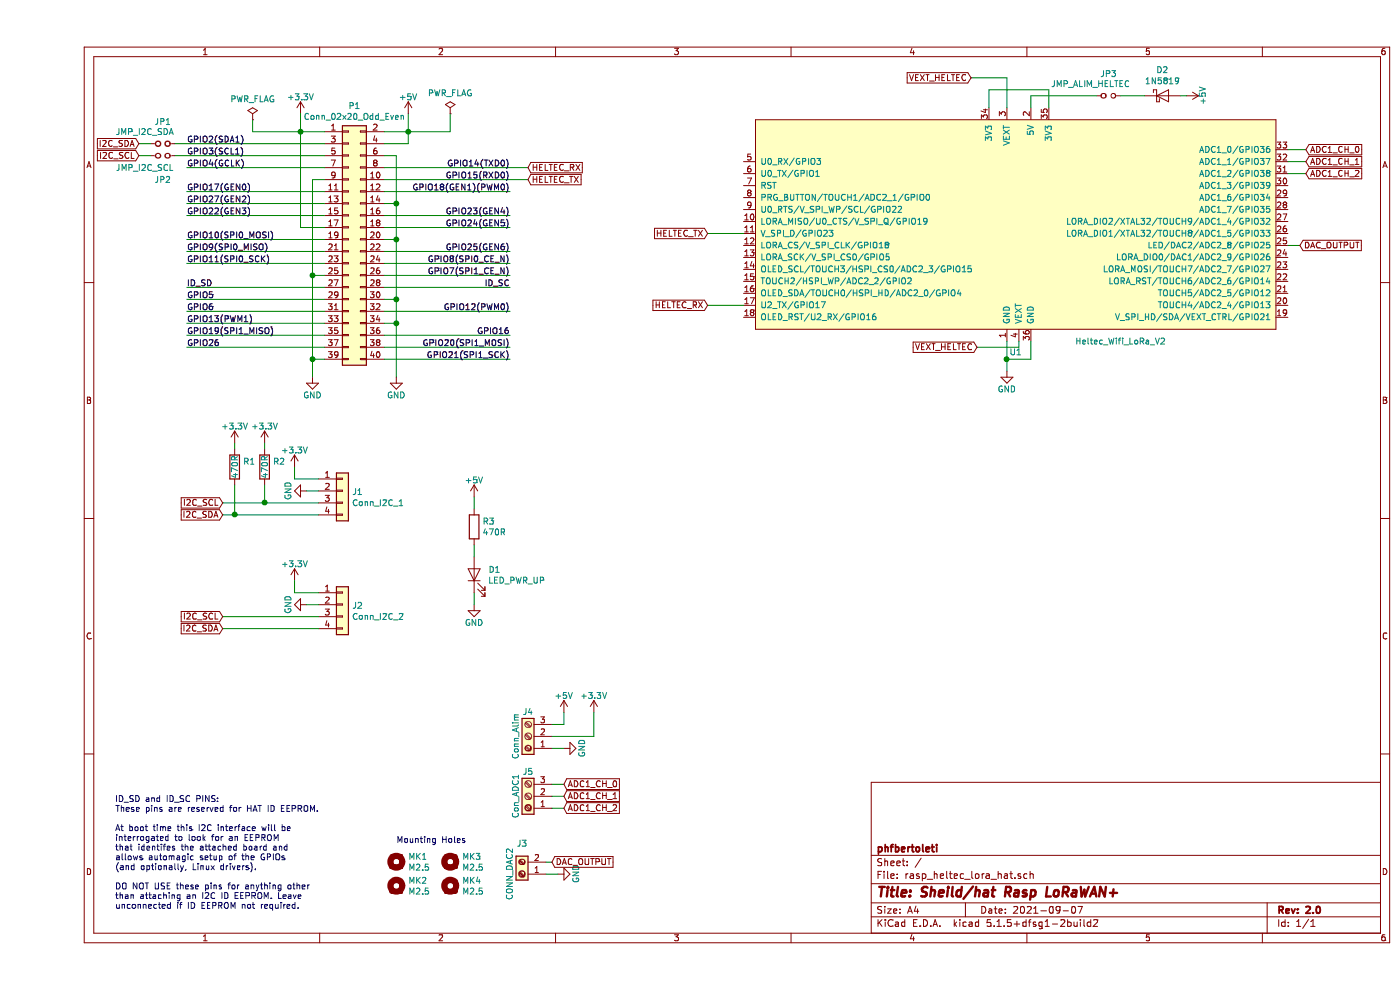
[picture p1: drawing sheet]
EESchema Schematic File Version 4
EELAYER 30 0
EELAYER END
$Descr A4 11693 8268
encoding utf-8
Sheet 1 1
Title "Sheild/hat Rasp LoRaWAN+"
Date "2021-09-07"
Rev "2.0"
Comp "phfbertoleti"
Comment1 ""
Comment2 ""
Comment3 ""
Comment4 ""
$EndDescr
$Comp
L power:+5V #PWR01
U 1 1
P 3100 950
F 0 "#PWR01" H 3100 800 50  0001 C CNN
F 1 "+5V" H 3100 1090 50  0000 C CNN
F 2 "" H 3100 950 50  0000 C CNN
F 3 "" H 3100 950 50  0000 C CNN
	1    3100 950 
	1    0    0    -1  
$EndComp
Wire Wire Line
	3100 950  3100 1100
Wire Wire Line
	3100 1100 2900 1100
Wire Wire Line
	3100 1200 2900 1200
Connection ~ 3100 1100
$Comp
L power:GND #PWR02
U 1 1
P 3000 3150
F 0 "#PWR02" H 3000 2900 50  0001 C CNN
F 1 "GND" H 3000 3000 50  0000 C CNN
F 2 "" H 3000 3150 50  0000 C CNN
F 3 "" H 3000 3150 50  0000 C CNN
	1    3000 3150
	1    0    0    -1  
$EndComp
Wire Wire Line
	3000 1300 3000 1700
Wire Wire Line
	3000 2700 2900 2700
Wire Wire Line
	3000 2500 2900 2500
Connection ~ 3000 2700
Wire Wire Line
	3000 2000 2900 2000
Connection ~ 3000 2500
Wire Wire Line
	3000 1700 2900 1700
Connection ~ 3000 2000
$Comp
L power:GND #PWR03
U 1 1
P 2300 3150
F 0 "#PWR03" H 2300 2900 50  0001 C CNN
F 1 "GND" H 2300 3000 50  0000 C CNN
F 2 "" H 2300 3150 50  0000 C CNN
F 3 "" H 2300 3150 50  0000 C CNN
	1    2300 3150
	1    0    0    -1  
$EndComp
Wire Wire Line
	2300 3000 2400 3000
Wire Wire Line
	2300 1500 2300 2300
Wire Wire Line
	2300 2300 2400 2300
Connection ~ 2300 3000
Connection ~ 2200 1100
Wire Wire Line
	2200 1900 2400 1900
Wire Wire Line
	2200 1100 2400 1100
Wire Wire Line
	2200 950  2200 1100
$Comp
L power:+3.3V #PWR04
U 1 1
P 2200 950
F 0 "#PWR04" H 2200 800 50  0001 C CNN
F 1 "+3.3V" H 2200 1090 50  0000 C CNN
F 2 "" H 2200 950 50  0000 C CNN
F 3 "" H 2200 950 50  0000 C CNN
	1    2200 950 
	1    0    0    -1  
$EndComp
Wire Wire Line
	2300 1500 2400 1500
Connection ~ 2300 2300
Wire Wire Line
	1250 1400 2400 1400
Wire Wire Line
	2400 1600 1250 1600
Wire Wire Line
	1250 1700 2400 1700
Wire Wire Line
	1250 1800 2400 1800
Wire Wire Line
	2400 2000 1250 2000
Wire Wire Line
	1250 2100 2400 2100
Wire Wire Line
	1250 2200 2400 2200
Wire Wire Line
	2400 2400 1250 2400
Wire Wire Line
	1250 2500 2400 2500
Wire Wire Line
	1250 2600 2400 2600
Wire Wire Line
	2400 2700 1250 2700
Wire Wire Line
	1250 2800 2400 2800
Wire Wire Line
	1250 2900 2400 2900
Wire Wire Line
	2900 2800 3950 2800
Wire Wire Line
	2900 2900 3950 2900
Wire Wire Line
	2900 2300 3950 2300
Wire Wire Line
	2900 2400 3950 2400
Wire Wire Line
	2900 2100 3950 2100
Wire Wire Line
	2900 2200 3950 2200
Wire Wire Line
	2900 1800 3950 1800
Wire Wire Line
	2900 1900 3950 1900
Wire Wire Line
	2900 1600 3950 1600
Wire Wire Line
	2900 2600 3950 2600
Text Label 1250 1200 0    50   ~ 0
GPIO2(SDA1)
Text Label 1250 1300 0    50   ~ 0
GPIO3(SCL1)
Text Label 1250 1400 0    50   ~ 0
GPIO4(GCLK)
Text Label 1250 1600 0    50   ~ 0
GPIO17(GEN0)
Text Label 1250 1700 0    50   ~ 0
GPIO27(GEN2)
Text Label 1250 1800 0    50   ~ 0
GPIO22(GEN3)
Text Label 1250 2000 0    50   ~ 0
GPIO10(SPI0_MOSI)
Text Label 1250 2100 0    50   ~ 0
GPIO9(SPI0_MISO)
Text Label 1250 2200 0    50   ~ 0
GPIO11(SPI0_SCK)
Text Label 1250 2400 0    50   ~ 0
ID_SD
Text Label 1250 2500 0    50   ~ 0
GPIO5
Text Label 1250 2600 0    50   ~ 0
GPIO6
Text Label 1250 2700 0    50   ~ 0
GPIO13(PWM1)
Text Label 1250 2800 0    50   ~ 0
GPIO19(SPI1_MISO)
Text Label 1250 2900 0    50   ~ 0
GPIO26
Text Label 3950 2900 2    50   ~ 0
GPIO20(SPI1_MOSI)
Text Label 3950 2800 2    50   ~ 0
GPIO16
Text Label 3950 2600 2    50   ~ 0
GPIO12(PWM0)
Text Label 3950 2400 2    50   ~ 0
ID_SC
Text Label 3950 2300 2    50   ~ 0
GPIO7(SPI1_CE_N)
Text Label 3950 2200 2    50   ~ 0
GPIO8(SPI0_CE_N)
Text Label 3950 2100 2    50   ~ 0
GPIO25(GEN6)
Text Label 3950 1900 2    50   ~ 0
GPIO24(GEN5)
Text Label 3950 1800 2    50   ~ 0
GPIO23(GEN4)
Text Label 3950 1600 2    50   ~ 0
GPIO18(GEN1)(PWM0)
Text Label 3950 1500 2    50   ~ 0
GPIO15(RXD0)
Text Label 3950 1400 2    50   ~ 0
GPIO14(TXD0)
Wire Wire Line
	3000 1300 2900 1300
Connection ~ 3000 1700
Text Notes 650  7600 0    50   ~ 0
ID_SD and ID_SC PINS:\nThese pins are reserved for HAT ID EEPROM.\n\nAt boot time this I2C interface will be\ninterrogated to look for an EEPROM\nthat identifes the attached board and\nallows automagic setup of the GPIOs\n(and optionally, Linux drivers).\n\nDO NOT USE these pins for anything other\nthan attaching an I2C ID EEPROM. Leave\nunconnected if ID EEPROM not required.
$Comp
L rasp_heltec_lora_hat-rescue:Mounting_Hole-Mechanical MK1
U 1 1
P 3000 7200
F 0 "MK1" H 3100 7246 50  0000 L CNN
F 1 "M2.5" H 3100 7155 50  0000 L CNN
F 2 "MountingHole:MountingHole_2.7mm_M2.5" H 3000 7200 60  0001 C CNN
F 3 "" H 3000 7200 60  0001 C CNN
	1    3000 7200
	1    0    0    -1  
$EndComp
$Comp
L rasp_heltec_lora_hat-rescue:Mounting_Hole-Mechanical MK3
U 1 1
P 3450 7200
F 0 "MK3" H 3550 7246 50  0000 L CNN
F 1 "M2.5" H 3550 7155 50  0000 L CNN
F 2 "MountingHole:MountingHole_2.7mm_M2.5" H 3450 7200 60  0001 C CNN
F 3 "" H 3450 7200 60  0001 C CNN
	1    3450 7200
	1    0    0    -1  
$EndComp
$Comp
L rasp_heltec_lora_hat-rescue:Mounting_Hole-Mechanical MK2
U 1 1
P 3000 7400
F 0 "MK2" H 3100 7446 50  0000 L CNN
F 1 "M2.5" H 3100 7355 50  0000 L CNN
F 2 "MountingHole:MountingHole_2.7mm_M2.5" H 3000 7400 60  0001 C CNN
F 3 "" H 3000 7400 60  0001 C CNN
	1    3000 7400
	1    0    0    -1  
$EndComp
$Comp
L rasp_heltec_lora_hat-rescue:Mounting_Hole-Mechanical MK4
U 1 1
P 3450 7400
F 0 "MK4" H 3550 7446 50  0000 L CNN
F 1 "M2.5" H 3550 7355 50  0000 L CNN
F 2 "MountingHole:MountingHole_2.7mm_M2.5" H 3450 7400 60  0001 C CNN
F 3 "" H 3450 7400 60  0001 C CNN
	1    3450 7400
	1    0    0    -1  
$EndComp
Text Notes 3000 7050 0    50   ~ 0
Mounting Holes
$Comp
L Connector_Generic:Conn_02x20_Odd_Even P1
U 1 1
P 2600 2000
F 0 "P1" H 2650 3117 50  0000 C CNN
F 1 "Conn_02x20_Odd_Even" H 2650 3026 50  0000 C CNN
F 2 "Connector_PinSocket_2.54mm:PinSocket_2x20_P2.54mm_Vertical" H -2250 1050 50  0001 C CNN
F 3 "" H -2250 1050 50  0001 C CNN
	1    2600 2000
	1    0    0    -1  
$EndComp
Wire Wire Line
	2900 3000 3950 3000
Text Label 3950 3000 2    50   ~ 0
GPIO21(SPI1_SCK)
Wire Wire Line
	3100 1100 3100 1200
Wire Wire Line
	3000 2700 3000 3150
Wire Wire Line
	3000 2500 3000 2700
Wire Wire Line
	3000 2000 3000 2500
Wire Wire Line
	2300 3000 2300 3150
Wire Wire Line
	2200 1100 2200 1900
Wire Wire Line
	2300 2300 2300 3000
Wire Wire Line
	3000 1700 3000 2000
Text GLabel 4100 1500 2    50   Input ~ 0
HELTEC_TX
Text GLabel 4100 1400 2    50   Input ~ 0
HELTEC_RX
Wire Wire Line
	2900 1400 4100 1400
Wire Wire Line
	2900 1500 4100 1500
$Comp
L Connector_Generic:Conn_01x04 J1
U 1 1
P 2550 4100
F 0 "J1" H 2630 4092 50  0000 L CNN
F 1 "Conn_I2C_1" H 2630 4001 50  0000 L CNN
F 2 "Connector_PinSocket_2.54mm:PinSocket_1x04_P2.54mm_Vertical" H 2550 4100 50  0001 C CNN
F 3 "~" H 2550 4100 50  0001 C CNN
	1    2550 4100
	1    0    0    -1  
$EndComp
$Comp
L power:+3.3V #PWR07
U 1 1
P 2150 3900
F 0 "#PWR07" H 2150 3750 50  0001 C CNN
F 1 "+3.3V" H 2150 4040 50  0000 C CNN
F 2 "" H 2150 3900 50  0000 C CNN
F 3 "" H 2150 3900 50  0000 C CNN
	1    2150 3900
	1    0    0    -1  
$EndComp
$Comp
L power:GND #PWR09
U 1 1
P 2250 4100
F 0 "#PWR09" H 2250 3850 50  0001 C CNN
F 1 "GND" H 2250 3950 50  0000 C CNN
F 2 "" H 2250 4100 50  0000 C CNN
F 3 "" H 2250 4100 50  0000 C CNN
	1    2250 4100
	0    1    1    0   
$EndComp
Wire Wire Line
	2150 3900 2150 4000
Wire Wire Line
	2150 4000 2350 4000
Text GLabel 1550 4300 0    50   Input ~ 0
I2C_SDA
Text GLabel 1550 4200 0    50   Input ~ 0
I2C_SCL
Wire Wire Line
	2350 4100 2250 4100
$Comp
L Device:LED D1
U 1 1
P 3650 4800
F 0 "D1" V 3689 4682 50  0000 R CNN
F 1 "LED_PWR_UP" V 3598 4682 50  0000 R CNN
F 2 "LED_THT:LED_D5.0mm_Clear" H 3650 4800 50  0001 C CNN
F 3 "~" H 3650 4800 50  0001 C CNN
	1    3650 4800
	0    -1   -1   0   
$EndComp
$Comp
L Device:R R3
U 1 1
P 3650 4400
F 0 "R3" H 3720 4446 50  0000 L CNN
F 1 "470R" H 3720 4355 50  0000 L CNN
F 2 "Resistor_THT:R_Axial_DIN0207_L6.3mm_D2.5mm_P15.24mm_Horizontal" V 3580 4400 50  0001 C CNN
F 3 "~" H 3650 4400 50  0001 C CNN
	1    3650 4400
	1    0    0    -1  
$EndComp
$Comp
L power:GND #PWR012
U 1 1
P 3650 5050
F 0 "#PWR012" H 3650 4800 50  0001 C CNN
F 1 "GND" H 3650 4900 50  0000 C CNN
F 2 "" H 3650 5050 50  0000 C CNN
F 3 "" H 3650 5050 50  0000 C CNN
	1    3650 5050
	1    0    0    -1  
$EndComp
$Comp
L power:+5V #PWR011
U 1 1
P 3650 4150
F 0 "#PWR011" H 3650 4000 50  0001 C CNN
F 1 "+5V" H 3650 4290 50  0000 C CNN
F 2 "" H 3650 4150 50  0000 C CNN
F 3 "" H 3650 4150 50  0000 C CNN
	1    3650 4150
	1    0    0    -1  
$EndComp
Wire Wire Line
	3650 4150 3650 4250
Wire Wire Line
	3650 4550 3650 4650
Wire Wire Line
	3650 4950 3650 5050
Text GLabel 850  1300 0    50   Input ~ 0
I2C_SCL
Text GLabel 850  1200 0    50   Input ~ 0
I2C_SDA
$Comp
L Device:Jumper_NO_Small JP1
U 1 1
P 1050 1200
F 0 "JP1" H 1050 1385 50  0000 C CNN
F 1 "JMP_I2C_SDA" H 900 1300 50  0000 C CNN
F 2 "Connector_PinHeader_2.54mm:PinHeader_1x02_P2.54mm_Vertical" H 1050 1200 50  0001 C CNN
F 3 "~" H 1050 1200 50  0001 C CNN
	1    1050 1200
	1    0    0    -1  
$EndComp
Wire Wire Line
	850  1200 950  1200
Wire Wire Line
	1150 1200 2400 1200
$Comp
L Device:Jumper_NO_Small JP2
U 1 1
P 1050 1300
F 0 "JP2" H 1050 1100 50  0000 C CNN
F 1 "JMP_I2C_SCL" H 900 1200 50  0000 C CNN
F 2 "Connector_PinHeader_2.54mm:PinHeader_1x02_P2.54mm_Vertical" H 1050 1300 50  0001 C CNN
F 3 "~" H 1050 1300 50  0001 C CNN
	1    1050 1300
	1    0    0    -1  
$EndComp
Wire Wire Line
	1150 1300 2400 1300
Wire Wire Line
	950  1300 850  1300
Wire Wire Line
	1550 4200 1900 4200
Wire Wire Line
	1550 4300 1650 4300
$Comp
L Device:R R1
U 1 1
P 1650 3900
F 0 "R1" H 1720 3946 50  0000 L CNN
F 1 "470R" V 1650 3800 50  0000 L CNN
F 2 "Resistor_THT:R_Axial_DIN0207_L6.3mm_D2.5mm_P15.24mm_Horizontal" V 1580 3900 50  0001 C CNN
F 3 "~" H 1650 3900 50  0001 C CNN
	1    1650 3900
	1    0    0    -1  
$EndComp
$Comp
L Device:R R2
U 1 1
P 1900 3900
F 0 "R2" H 1970 3946 50  0000 L CNN
F 1 "470R" V 1900 3800 50  0000 L CNN
F 2 "Resistor_THT:R_Axial_DIN0207_L6.3mm_D2.5mm_P15.24mm_Horizontal" V 1830 3900 50  0001 C CNN
F 3 "~" H 1900 3900 50  0001 C CNN
	1    1900 3900
	1    0    0    -1  
$EndComp
Wire Wire Line
	1650 4050 1650 4300
Connection ~ 1650 4300
Wire Wire Line
	1650 4300 2350 4300
Wire Wire Line
	1900 4050 1900 4200
Connection ~ 1900 4200
Wire Wire Line
	1900 4200 2350 4200
$Comp
L power:+3.3V #PWR05
U 1 1
P 1650 3700
F 0 "#PWR05" H 1650 3550 50  0001 C CNN
F 1 "+3.3V" H 1650 3840 50  0000 C CNN
F 2 "" H 1650 3700 50  0000 C CNN
F 3 "" H 1650 3700 50  0000 C CNN
	1    1650 3700
	1    0    0    -1  
$EndComp
$Comp
L power:+3.3V #PWR06
U 1 1
P 1900 3700
F 0 "#PWR06" H 1900 3550 50  0001 C CNN
F 1 "+3.3V" H 1900 3840 50  0000 C CNN
F 2 "" H 1900 3700 50  0000 C CNN
F 3 "" H 1900 3700 50  0000 C CNN
	1    1900 3700
	1    0    0    -1  
$EndComp
Wire Wire Line
	1900 3700 1900 3750
Wire Wire Line
	1650 3700 1650 3750
$Comp
L Connector:Screw_Terminal_01x03 J5
U 1 1
P 4100 6650
F 0 "J5" H 4100 6450 50  0000 C CNN
F 1 "Con_ADC1" V 4200 6650 50  0000 C CNN
F 2 "Connector_Phoenix_MC_HighVoltage:PhoenixContact_MCV_1,5_3-G-5.08_1x03_P5.08mm_Vertical" H 4100 6650 50  0001 C CNN
F 3 "~" H 4100 6650 50  0001 C CNN
	1    4100 6650
	-1   0    0    1   
$EndComp
$Comp
L Connector:Screw_Terminal_01x03 J4
U 1 1
P 4100 6150
F 0 "J4" H 4100 5950 50  0000 C CNN
F 1 "Conn_Alim" V 4200 6150 50  0000 C CNN
F 2 "Connector_Phoenix_MC_HighVoltage:PhoenixContact_MCV_1,5_3-G-5.08_1x03_P5.08mm_Vertical" H 4100 6150 50  0001 C CNN
F 3 "~" H 4100 6150 50  0001 C CNN
	1    4100 6150
	-1   0    0    1   
$EndComp
$Comp
L power:GND #PWR015
U 1 1
P 4400 6250
F 0 "#PWR015" H 4400 6000 50  0001 C CNN
F 1 "GND" H 4400 6100 50  0000 C CNN
F 2 "" H 4400 6250 50  0000 C CNN
F 3 "" H 4400 6250 50  0000 C CNN
	1    4400 6250
	0    -1   -1   0   
$EndComp
Wire Wire Line
	4300 6250 4400 6250
$Comp
L power:+5V #PWR014
U 1 1
P 4400 5950
F 0 "#PWR014" H 4400 5800 50  0001 C CNN
F 1 "+5V" H 4400 6090 50  0000 C CNN
F 2 "" H 4400 5950 50  0000 C CNN
F 3 "" H 4400 5950 50  0000 C CNN
	1    4400 5950
	1    0    0    -1  
$EndComp
$Comp
L power:+3.3V #PWR016
U 1 1
P 4650 5950
F 0 "#PWR016" H 4650 5800 50  0001 C CNN
F 1 "+3.3V" H 4650 6090 50  0000 C CNN
F 2 "" H 4650 5950 50  0000 C CNN
F 3 "" H 4650 5950 50  0000 C CNN
	1    4650 5950
	1    0    0    -1  
$EndComp
Wire Wire Line
	4300 6150 4650 6150
Wire Wire Line
	4650 6150 4650 5950
Wire Wire Line
	4300 6050 4400 6050
Wire Wire Line
	4400 6050 4400 5950
Text GLabel 4400 6550 2    50   Input ~ 0
ADC1_CH_0
Text GLabel 4400 6650 2    50   Input ~ 0
ADC1_CH_1
Text GLabel 4400 6750 2    50   Input ~ 0
ADC1_CH_2
Wire Wire Line
	4300 6550 4400 6550
Wire Wire Line
	4300 6650 4400 6650
Wire Wire Line
	4400 6750 4300 6750
$Comp
L Connector_Generic:Conn_01x04 J2
U 1 1
P 2550 5050
F 0 "J2" H 2630 5042 50  0000 L CNN
F 1 "Conn_I2C_2" H 2630 4951 50  0000 L CNN
F 2 "Connector_PinSocket_2.54mm:PinSocket_1x04_P2.54mm_Vertical" H 2550 5050 50  0001 C CNN
F 3 "~" H 2550 5050 50  0001 C CNN
	1    2550 5050
	1    0    0    -1  
$EndComp
$Comp
L power:+3.3V #PWR08
U 1 1
P 2150 4850
F 0 "#PWR08" H 2150 4700 50  0001 C CNN
F 1 "+3.3V" H 2150 4990 50  0000 C CNN
F 2 "" H 2150 4850 50  0000 C CNN
F 3 "" H 2150 4850 50  0000 C CNN
	1    2150 4850
	1    0    0    -1  
$EndComp
$Comp
L power:GND #PWR010
U 1 1
P 2250 5050
F 0 "#PWR010" H 2250 4800 50  0001 C CNN
F 1 "GND" H 2250 4900 50  0000 C CNN
F 2 "" H 2250 5050 50  0000 C CNN
F 3 "" H 2250 5050 50  0000 C CNN
	1    2250 5050
	0    1    1    0   
$EndComp
Wire Wire Line
	2150 4850 2150 4950
Wire Wire Line
	2150 4950 2350 4950
Text GLabel 1550 5250 0    50   Input ~ 0
I2C_SDA
Text GLabel 1550 5150 0    50   Input ~ 0
I2C_SCL
Wire Wire Line
	2350 5050 2250 5050
Wire Wire Line
	1550 5250 2350 5250
Wire Wire Line
	1550 5150 2350 5150
$Comp
L Connector:Screw_Terminal_01x02 J3
U 1 1
P 4050 7300
F 0 "J3" H 4050 7050 50  0000 C CNN
F 1 "CONN_DAC2" V 4150 7300 50  0000 C CNN
F 2 "Connector_Phoenix_MC_HighVoltage:PhoenixContact_MCV_1,5_2-G-5.08_1x02_P5.08mm_Vertical" H 4050 7300 50  0001 C CNN
F 3 "~" H 4050 7300 50  0001 C CNN
	1    4050 7300
	-1   0    0    1   
$EndComp
$Comp
L power:GND #PWR013
U 1 1
P 4350 7300
F 0 "#PWR013" H 4350 7050 50  0001 C CNN
F 1 "GND" H 4350 7150 50  0000 C CNN
F 2 "" H 4350 7300 50  0000 C CNN
F 3 "" H 4350 7300 50  0000 C CNN
	1    4350 7300
	0    -1   -1   0   
$EndComp
Wire Wire Line
	4350 7300 4250 7300
Text GLabel 4300 7200 2    50   Input ~ 0
DAC_OUTPUT
Wire Wire Line
	4250 7200 4300 7200
$Comp
L power:PWR_FLAG #FLG02
U 1 1
P 3450 950
F 0 "#FLG02" H 3450 1025 50  0001 C CNN
F 1 "PWR_FLAG" H 3450 1123 50  0000 C CNN
F 2 "" H 3450 950 50  0001 C CNN
F 3 "~" H 3450 950 50  0001 C CNN
	1    3450 950 
	1    0    0    -1  
$EndComp
Wire Wire Line
	3450 950  3450 1100
Wire Wire Line
	3450 1100 3100 1100
$Comp
L power:PWR_FLAG #FLG01
U 1 1
P 1800 1000
F 0 "#FLG01" H 1800 1075 50  0001 C CNN
F 1 "PWR_FLAG" H 1800 1173 50  0000 C CNN
F 2 "" H 1800 1000 50  0001 C CNN
F 3 "~" H 1800 1000 50  0001 C CNN
	1    1800 1000
	1    0    0    -1  
$EndComp
Wire Wire Line
	1800 1000 1800 1100
Wire Wire Line
	1800 1100 2200 1100
$Comp
L heltec_wifi_lora_v2:Heltec_Wifi_LoRa_V2 U1
U 1 1
P 8200 1200
F 0 "U1" H 8175 -539 50  0000 C CNN
F 1 "Heltec_Wifi_LoRa_V2" H 9050 -450 50  0000 C CNN
F 2 "heltec_wifi_lora_V2:Heltec_WiFi_LoRa_V2" H 8200 1200 50  0001 C CNN
F 3 "" H 8200 1200 50  0001 C CNN
	1    8200 1200
	1    0    0    -1  
$EndComp
Text GLabel 5600 1950 0    50   Input ~ 0
HELTEC_TX
Wire Wire Line
	5600 1950 5900 1950
Text GLabel 5600 2550 0    50   Input ~ 0
HELTEC_RX
Wire Wire Line
	5600 2550 5900 2550
Text GLabel 10600 1250 2    50   Input ~ 0
ADC1_CH_0
Text GLabel 10600 1350 2    50   Input ~ 0
ADC1_CH_1
Text GLabel 10600 1450 2    50   Input ~ 0
ADC1_CH_2
Wire Wire Line
	10600 1250 10450 1250
Wire Wire Line
	10450 1350 10600 1350
Wire Wire Line
	10600 1450 10450 1450
Text GLabel 10550 2050 2    50   Input ~ 0
DAC_OUTPUT
Wire Wire Line
	10450 2050 10550 2050
$Comp
L power:GND #PWR017
U 1 1
P 8100 3100
F 0 "#PWR017" H 8100 2850 50  0001 C CNN
F 1 "GND" H 8100 2950 50  0000 C CNN
F 2 "" H 8100 3100 50  0000 C CNN
F 3 "" H 8100 3100 50  0000 C CNN
	1    8100 3100
	1    0    0    -1  
$EndComp
Wire Wire Line
	8100 3100 8100 3000
Wire Wire Line
	8300 2850 8300 3000
Wire Wire Line
	8300 3000 8100 3000
Connection ~ 8100 3000
Wire Wire Line
	8100 3000 8100 2850
Wire Wire Line
	7950 900  7950 750 
Wire Wire Line
	7950 750  8450 750 
Wire Wire Line
	8450 750  8450 900 
$Comp
L Device:Jumper_NO_Small JP3
U 1 1
P 8950 800
F 0 "JP3" H 8950 985 50  0000 C CNN
F 1 "JMP_ALIM_HELTEC" H 8800 900 50  0000 C CNN
F 2 "Connector_PinHeader_2.54mm:PinHeader_1x02_P2.54mm_Vertical" H 8950 800 50  0001 C CNN
F 3 "~" H 8950 800 50  0001 C CNN
	1    8950 800 
	1    0    0    -1  
$EndComp
Wire Wire Line
	8300 900  8300 800 
Wire Wire Line
	8300 800  8850 800 
$Comp
L power:+5V #PWR018
U 1 1
P 9600 800
F 0 "#PWR018" H 9600 650 50  0001 C CNN
F 1 "+5V" H 9600 940 50  0000 C CNN
F 2 "" H 9600 800 50  0000 C CNN
F 3 "" H 9600 800 50  0000 C CNN
	1    9600 800 
	0    1    1    0   
$EndComp
$Comp
L Diode:1N5819 D2
U 1 1
P 9400 800
F 0 "D2" H 9400 1016 50  0000 C CNN
F 1 "1N5819" H 9400 925 50  0000 C CNN
F 2 "Diode_THT:D_DO-41_SOD81_P10.16mm_Horizontal" H 9400 625 50  0001 C CNN
F 3 "http://www.vishay.com/docs/88525/1n5817.pdf" H 9400 800 50  0001 C CNN
	1    9400 800 
	1    0    0    -1  
$EndComp
Wire Wire Line
	9050 800  9250 800 
Wire Wire Line
	9600 800  9550 800 
Text GLabel 7800 650  0    50   Input ~ 0
VEXT_HELTEC
Wire Wire Line
	8100 900  8100 650 
Wire Wire Line
	8100 650  7800 650 
Text GLabel 7850 2900 0    50   Input ~ 0
VEXT_HELTEC
Wire Wire Line
	7850 2900 8200 2900
Wire Wire Line
	8200 2900 8200 2850
$EndSCHEMATC
